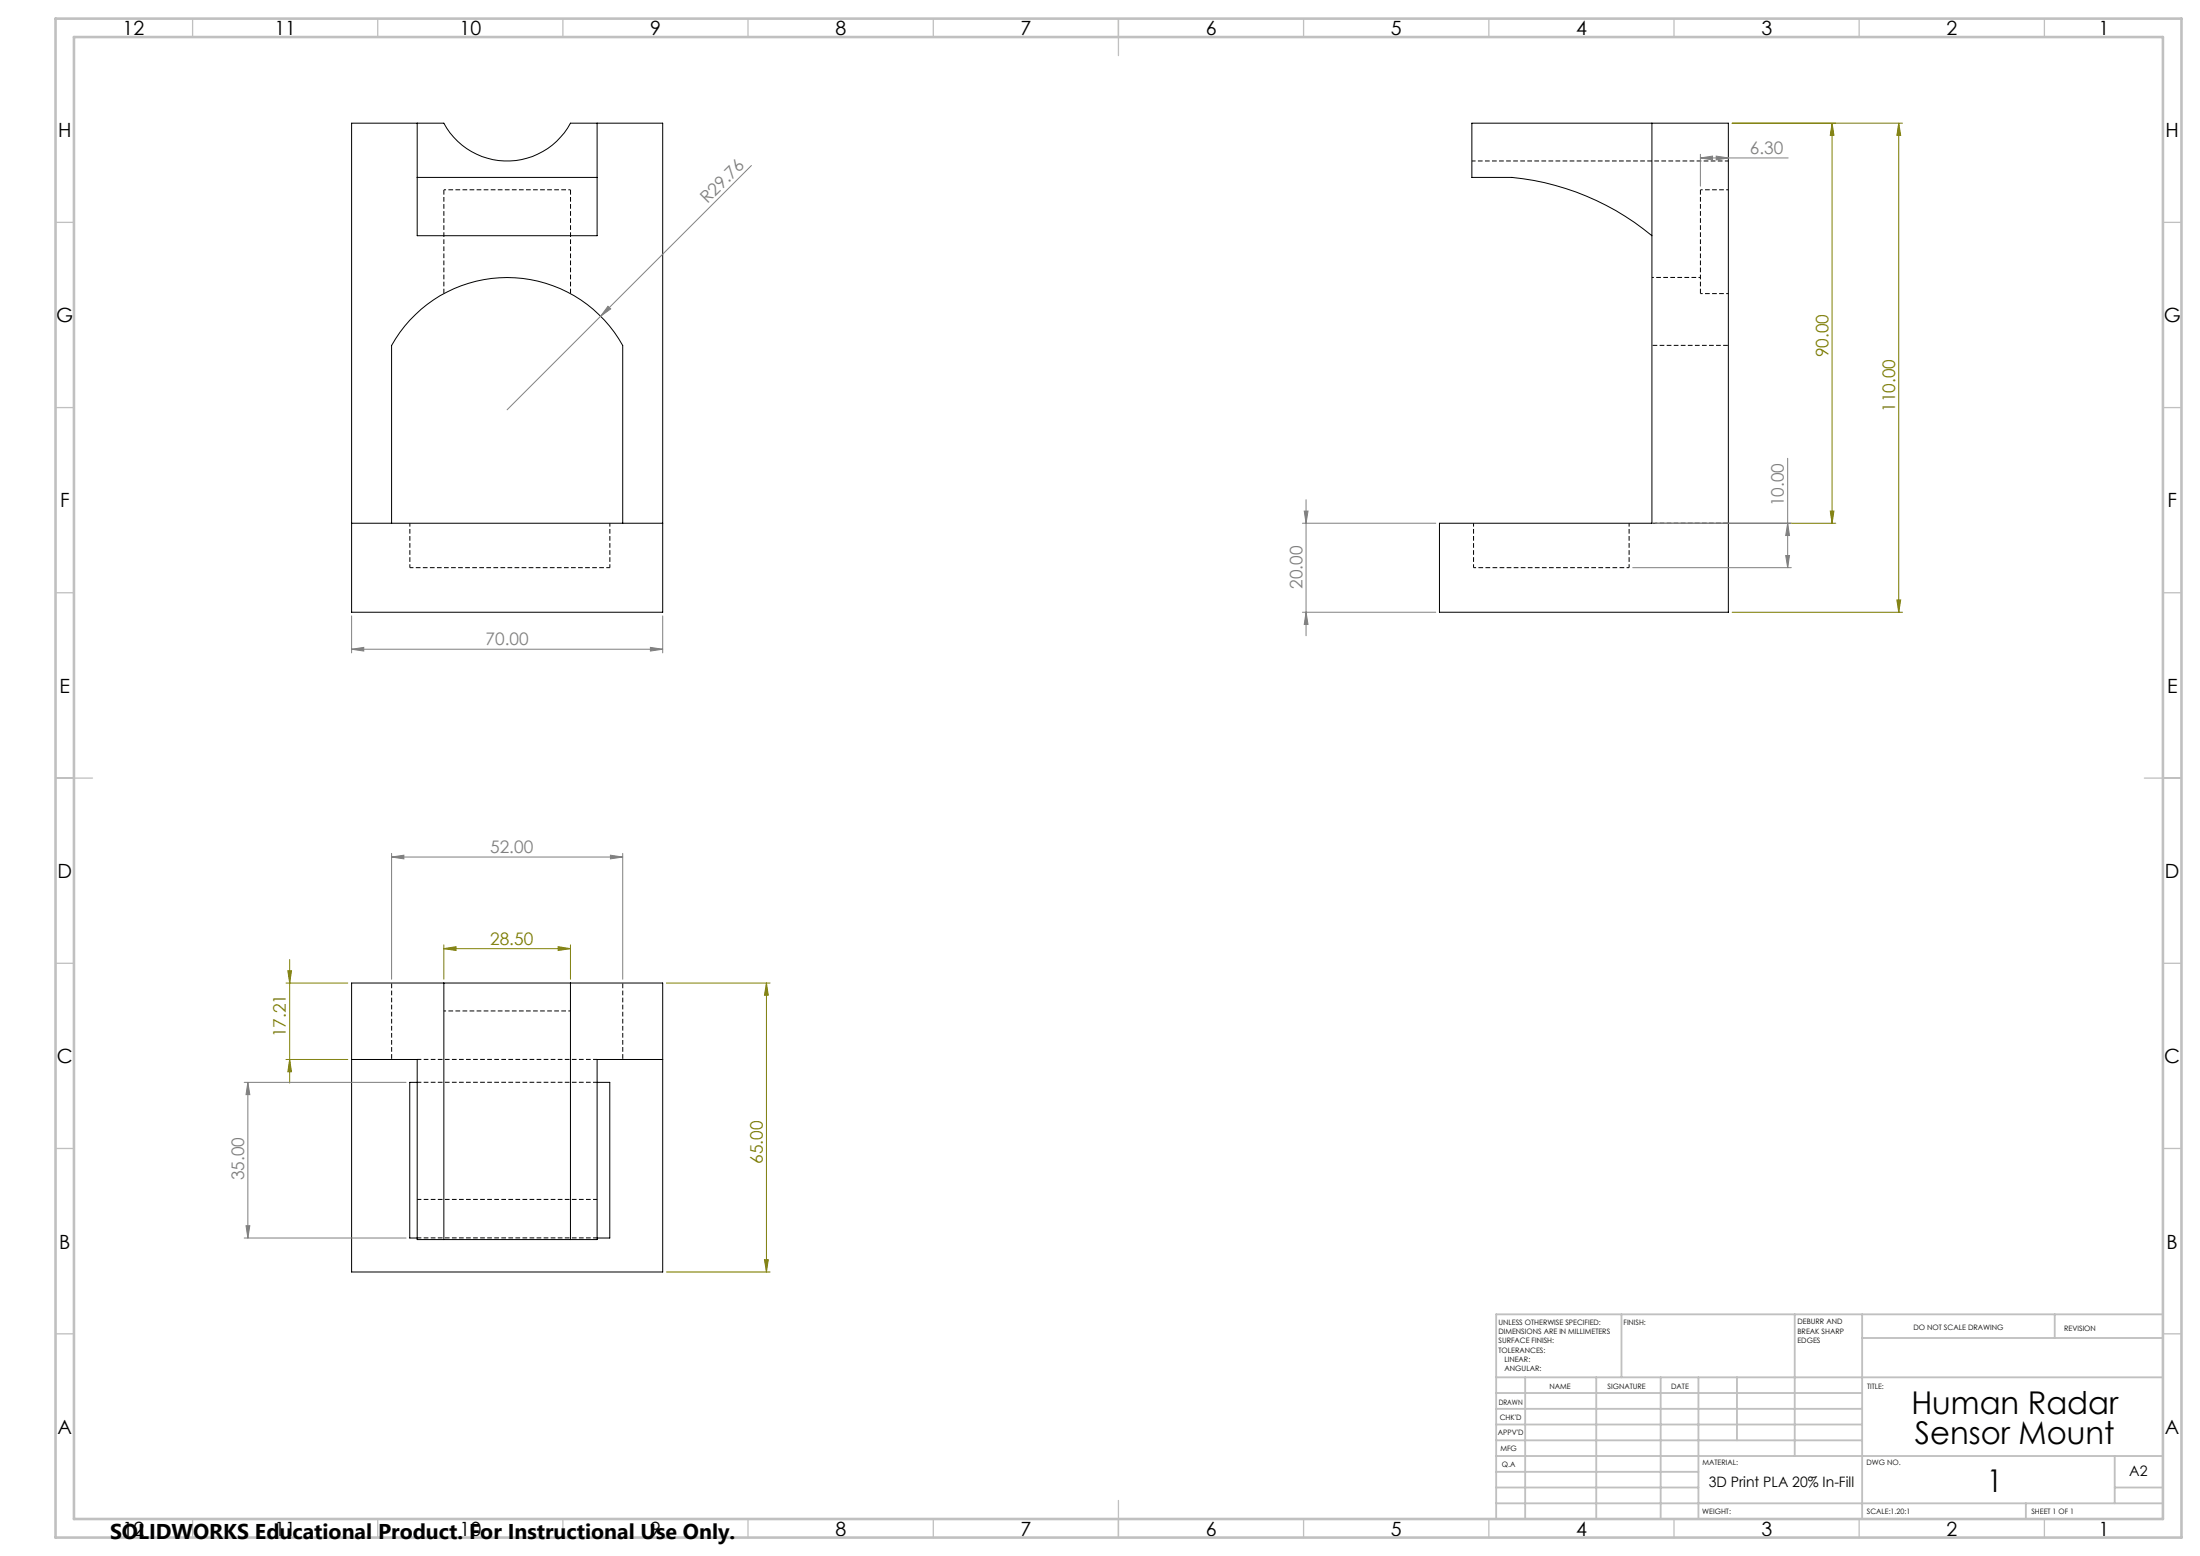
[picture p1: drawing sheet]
<svg xmlns="http://www.w3.org/2000/svg" width="594mm" height="420mm" viewBox="0 0 594 420" stroke-linecap="round" stroke-linejoin="round" font-family="sans-serif">
<path d="M397.4 43.5h69.3M110.7 153.2h54M110.7 153.2v-12M164.7 153.2v-12M397.9 153.2v-12M439.9 153.2v-12" fill="none" stroke="#000" stroke-width=".27" stroke-dasharray="1.3 .6" stroke-dashoffset=".3" stroke-linecap="butt"/>
<path d="M119.8 79.2v-28M154 79.2v-28M459.1 79.2v-28" fill="none" stroke="#000" stroke-width=".27" stroke-dasharray="1.3 .6" stroke-linecap="butt"/>
<path d="M119.8 51.2h34.2M459.1 51.2h7.6M466.7 79.2h-7.6M119.8 272.9h34.2" fill="none" stroke="#000" stroke-width=".27" stroke-dasharray="1.3 .6" stroke-dashoffset=".7" stroke-linecap="butt"/>
<g fill="none" stroke="#000" stroke-width=".27">
<path d="M94.9 33.2h24.9a19.4 19.4 0 0 0 34.2 0h24.9v132.1h-84zM112.6 33.2v14.7M161.2 33.2v14.7M446 33.2v108h-57.3v24.1h78v-132.1h-69.3v14.7h10.8a70 70 0 0 1 37.8 15.7M112.6 47.9v15.7h48.6v-15.7M112.6 47.9h48.6M94.9 141.2h84M105.7 141.2v-47.9a35.7 35.7 0 0 1 62.4 0v47.9M119.8 265.3h34.2M119.8 265.3h-24.9v78h84v-78h-24.9M119.8 265.3v69.3M154 265.3v69.3"/>
<path d="M94.9 286h17.7v48.6h7.2M112.6 292.2h-2v42h2M161.2 292.2h3.4v42h-3.4M178.9 286h-17.7v48.6h-7.2M119.8 334.6h34.2"/>
</g>
<path d="M446 93.2h20.7M446 141.2h20.7M105.7 286v-20.7M168.1 286v-20.7" fill="none" stroke="#000" stroke-width=".27" stroke-dasharray="1.3 .6" stroke-dashoffset="-.2" stroke-linecap="butt"/>
<path d="M397.9 153.2h42" fill="none" stroke="#000" stroke-width=".27" stroke-dasharray="1.3 .6" stroke-dashoffset=".6" stroke-linecap="butt"/>
<path d="M459.1 74.9h-13.1" fill="none" stroke="#000" stroke-width=".27" stroke-dasharray="1.3 .6" stroke-dashoffset=".8" stroke-linecap="butt"/>
<path d="M161.2 286h-48.6M161.2 292.1h-48.6M112.6 334.1h48.6M161.2 323.8h-48.6" fill="none" stroke="#000" stroke-width=".27" stroke-dasharray="1.3 .6" stroke-dashoffset=".1" stroke-linecap="butt"/>
<g fill="none" stroke="#808000" stroke-width=".27">
<path d="M467.7 33.2h46M494.7 33.2l.5 3.3h-1zM494.7 33.2v108M512.7 33.2l.5 3.3h-1zM512.7 33.2v132.1M494.2 138h1l-.5 3.2zM447 141.2h48.7M467.7 165.3h46M512.2 161.9h1l-.5 3.4zM78.2 259v33.3M119.8 256.1l3.3-.6v1.1zM119.8 255v9.3"/>
<path d="M119.8 256.1h34.2M150.7 255.5l3.3 .6-3.3 .5zM154 255v9.3M77.2 265.3h16.7M77.7 262h1l-.5 3.3zM179.9 265.3h28M206.9 265.3l.5 3.3h-1zM206.9 265.3v78M77.2 286h16.7M78.2 286l.5 3.3h-1zM179.9 343.3h28M206.4 340h1l-.5 3.3z"/>
</g>
<g fill="none" stroke="#808080" stroke-width=".27">
<path d="M202.9 44.7l-66 65.9M459.1 42.6l3.3-.5v1.1zM459.1 41.6v8.7M459.1 42.6h23.7M463.4 42.1l3.3 .5-3.3 .6zM164.1 82.7l.8 .7-2.7 2zM352.1 138h1.1l-.6 3.2zM352.6 134.9v36.7M482.7 123.7v29.5M351.6 141.2h36.1M440.8 153.2h42.9M447 141.2h36.7"/>
<path d="M482.1 149.9h1.1l-.5 3.3zM482.7 141.2l.5 3.4h-1.1zM94.9 175.2l3.3-.5v1zM94.9 166.2v10M94.9 175.2h84M175.6 174.7l3.3 .5-3.3 .5zM178.9 166.2v10M351.6 165.3h36.1M352.6 165.3l.6 3.2h-1.1zM105.7 231.3l3.3-.5v1zM105.7 230.3v34M105.7 231.3h62.4"/>
<path d="M164.8 230.8l3.3 .5-3.3 .5zM168.1 230.3v34M65.9 292.2h43.7M66.9 292.2v42M66.9 292.2l.6 3.3h-1.1zM65.9 334.2h43.7M66.4 330.9h1.1l-.6 3.3z"/>
</g>
<g fill="none" stroke="#c0c0c0" stroke-width=".35">
<path d="M52 5v5M102 5v5M152 5v5M202 5v5M252 5v5M302 5v10M352 5v5M402 5v5M452 5v5M502 5v5M552 5v5M15 60h5"/>
<path d="M584 60h5M15 110h5M584 110h5M15 160h5M584 160h5M15 210h10M579 210h10M15 260h5M584 260h5M15 310h5M584 310h5M15 360h5"/>
<path d="M584 360h5M52 410v5M102 410v5M152 410v5M202 410v5M252 410v5M302 405v10M352 410v5M402 410v5M452 410v5M502 410v5M552 410v5"/>
</g>
<g fill="none" stroke="#c0c0c0" stroke-width=".5">
<path d="M437.8 354.8v17M484.6 354.8v38.2M502.8 354.8v55.2M554.8 354.8v6.4M584 354.8h-180v55.2M404 371.8h180M404 376h98.8M411.8 371.8v38.2M431 371.8v38.2M448.4 371.8v38.2M458.6 371.8v38.2M469 371.8v17"/>
<path d="M502.8 361.2h81.2M404 388.8h98.8M404 384.5h98.8M404 380.3h98.8M404 397.3h54.6M404 393h180M571 393v12.8M404 405.8h180M404 401.5h54.6M547 405.8v4.2M571 401.5h13"/>
</g>
<path d="M15 5h574v410h-574zM20 10h564v400h-564z" fill="none" stroke="#c0c0c0" stroke-width=".7"/>
<g fill="#808000">
<path d="M119.8 256.1l3.3-.6v1.1zM150.7 255.5l3.3 .6-3.3 .5z"/>
<path d="M494.2 138h1l-.5 3.2zM494.7 33.2l.5 3.3h-1zM78.2 286l.5 3.3h-1zM77.7 262h1l-.5 3.3z"/>
<path d="M206.4 340h1l-.5 3.3zM206.9 265.3l.5 3.3h-1z"/>
<path d="M512.7 33.2l.5 3.3h-1zM512.2 161.9h1l-.5 3.4z"/>
</g>
<g fill="#808080">
<path d="M164.1 82.7l.8 .7-2.7 2z"/>
<path d="M94.9 175.2l3.3-.5v1zM175.6 174.7l3.3 .5-3.3 .5zM459.1 42.6l3.3-.5v1.1zM463.4 42.1l3.3 .5-3.3 .6zM105.7 231.3l3.3-.5v1zM164.8 230.8l3.3 .5-3.3 .5z"/>
<path d="M482.1 149.9h1.1l-.5 3.3zM482.7 141.2l.5 3.4h-1.1z"/>
<path d="M66.9 292.2l.6 3.3h-1.1zM66.4 330.9h1.1l-.6 3.3z"/>
<path d="M352.1 138h1.1l-.6 3.2zM352.6 165.3l.6 3.2h-1.1z"/>
</g>
<g font-size="8.5">
<text x="516.1" y="381.8">Human Radar</text>
<text x="517" y="389.9">Sensor Mount</text>
<text x="536.5" y="402.7">1</text>
</g>
<text font-size="5.8" x="29.7" y="415.3">SOLIDWORKS Educational Product. For Instructional Use Only.</text>
<g font-size="5.3">
<text x="33.1" y="9.5">12</text>
<text x="74.1" y="9.5">11</text>
<text x="124.1" y="9.5">10</text>
<text x="175.6" y="9.5">9</text>
<text x="225.6" y="9.5">8</text>
<text x="275.6" y="9.5">7</text>
<text x="325.6" y="9.5">6</text>
<text x="375.6" y="9.5">5</text>
<text x="425.6" y="9.5">4</text>
<text x="475.6" y="9.5">3</text>
<text x="525.6" y="9.5">2</text>
<text x="566.6" y="9.5">1</text>
<text x="15.7" y="37">H</text>
<text x="584.7" y="37">H</text>
<text x="15.2" y="87">G</text>
<text x="584.2" y="87">G</text>
<text x="16.2" y="137">F</text>
<text x="585.2" y="137">F</text>
<text x="16.1" y="187">E</text>
<text x="585.1" y="187">E</text>
<text x="15.5" y="237">D</text>
<text x="584.5" y="237">D</text>
<text x="15.4" y="287">C</text>
<text x="584.4" y="287">C</text>
<text x="16" y="337">B</text>
<text x="585" y="337">B</text>
<text x="15.5" y="387">A</text>
<text x="584.5" y="387">A</text>
<text x="33.1" y="414.5">12</text>
<text x="74.1" y="414.5">11</text>
<text x="124.1" y="414.5">10</text>
<text x="175.6" y="414.5">9</text>
<text x="225.6" y="414.5">8</text>
<text x="275.6" y="414.5">7</text>
<text x="325.6" y="414.5">6</text>
<text x="375.6" y="414.5">5</text>
<text x="425.6" y="414.5">4</text>
<text x="475.6" y="414.5">3</text>
<text x="525.6" y="414.5">2</text>
<text x="566.6" y="414.5">1</text>
</g>
<g font-size="4.7" fill="#808080">
<text x="472.5" y="41.6">6.30</text>
<text x="191" y="55.1" transform="rotate(-45 191 55.1)">R29.76</text>
<text x="481.7" y="136.6" transform="rotate(-90 481.7 136.6)">10.00</text>
<text x="351.7" y="158.9" transform="rotate(-90 351.7 158.9)">20.00</text>
<text x="131.1" y="174.2">70.00</text>
<text x="132.3" y="230.3">52.00</text>
<text x="65.9" y="318.6" transform="rotate(-90 65.9 318.6)">35.00</text>
</g>
<g font-size="4.7" fill="#808000">
<text x="493.7" y="96.4" transform="rotate(-90 493.7 96.4)">90.00</text>
<text x="511.7" y="111.1" transform="rotate(-90 511.7 111.1)">110.00</text>
<text x="132.3" y="255">28.50</text>
<text x="77.2" y="280" transform="rotate(-90 77.2 280)">17.21</text>
<text x="205.9" y="314.1" transform="rotate(-90 205.9 314.1)">65.00</text>
</g>
<g font-size="3.9">
<text x="461.3" y="401.4">3D Print PLA 20% In-Fill</text>
<text x="574.9" y="398.5">A2</text>
</g>
<g font-size="2">
<text x="404.6" y="357.6">UNLESS OTHERWISE SPECIFIED:</text>
<text x="438.4" y="357.6">FINISH:</text>
<text x="485.3" y="357.5">DEBURR AND</text>
<text x="485.3" y="360">BREAK SHARP</text>
<text x="516.6" y="359">DO NOT SCALE DRAWING</text>
<text x="557.3" y="359.2">REVISION</text>
<text x="404.6" y="360.1">DIMENSIONS ARE IN MILLIMETERS</text>
<text x="404.6" y="362.6">SURFACE FINISH:</text>
<text x="404.6" y="365.1">TOLERANCES:</text>
<text x="485.3" y="362.5">EDGES</text>
<text x="406.2" y="367.6">LINEAR:</text>
<text x="406.2" y="370.1">ANGULAR:</text>
<text x="418.3" y="375">NAME</text>
<text x="434" y="374.9">SIGNATURE</text>
<text x="451.2" y="374.9">DATE</text>
<text x="504.1" y="374.9">TITLE:</text>
<text x="404.6" y="379.1">DRAWN</text>
<text x="404.9" y="383.3">CHK'D</text>
<text x="404.4" y="387.4">APPV'D</text>
<text x="405.1" y="391.8">MFG</text>
<text x="405.5" y="396">Q.A</text>
<text x="459.6" y="395.5">MATERIAL:</text>
<text x="504" y="395.5">DWG NO.</text>
<text x="459.6" y="408.5">WEIGHT:</text>
<text x="504.1" y="408.6">SCALE:1.20:1</text>
<text x="548.5" y="408.6">SHEET 1 OF 1</text>
</g>
</svg>
